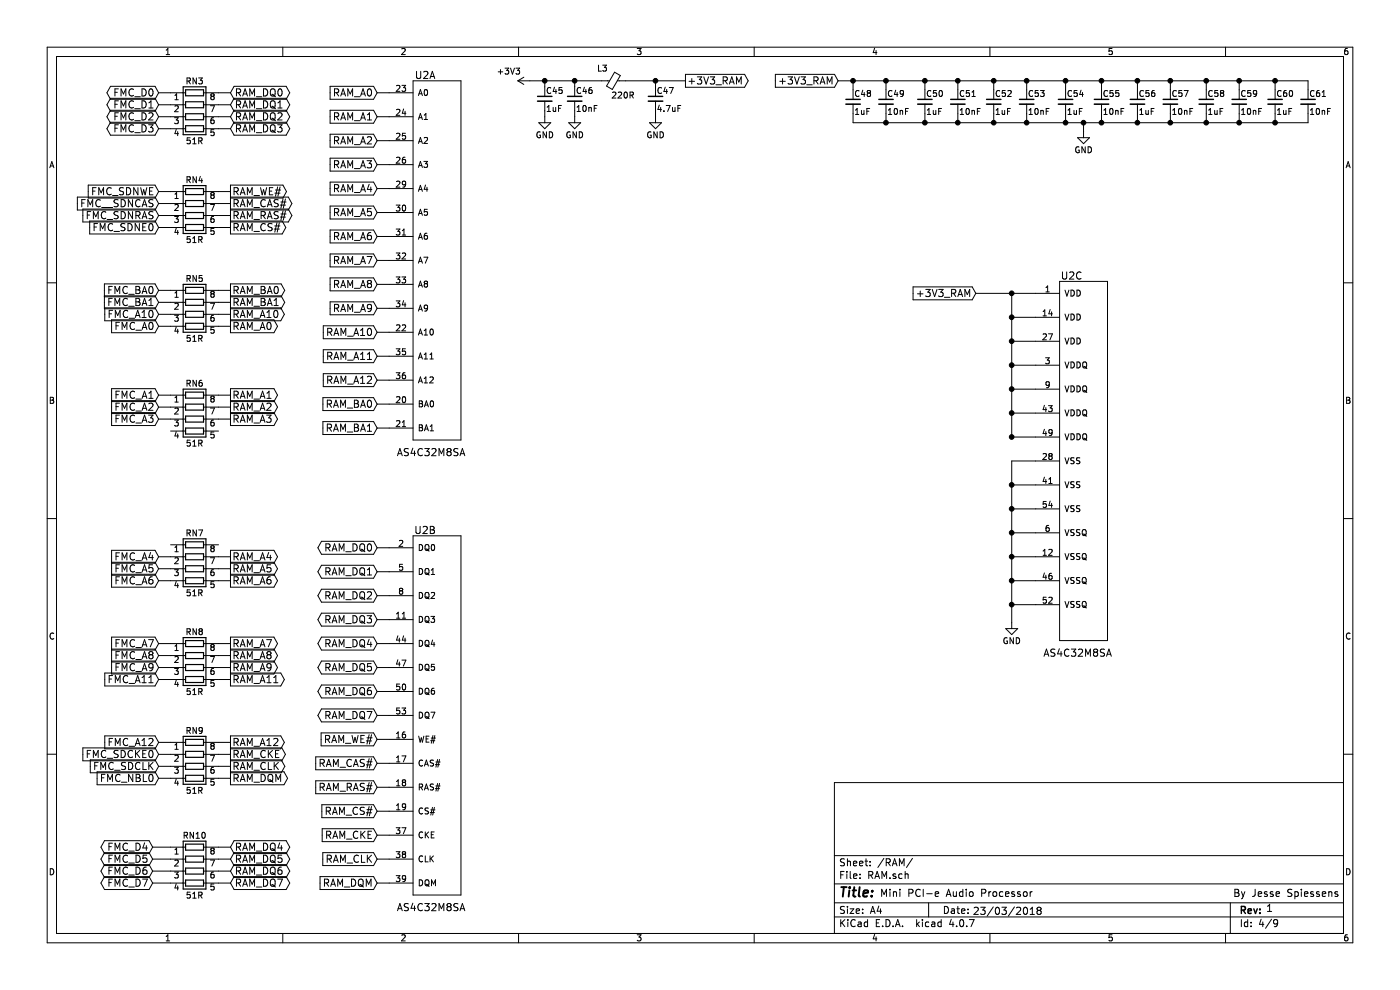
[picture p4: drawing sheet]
EESchema Schematic File Version 2
LIBS:power
LIBS:device
LIBS:switches
LIBS:relays
LIBS:motors
LIBS:transistors
LIBS:conn
LIBS:linear
LIBS:regul
LIBS:74xx
LIBS:cmos4000
LIBS:adc-dac
LIBS:memory
LIBS:xilinx
LIBS:microcontrollers
LIBS:dsp
LIBS:microchip
LIBS:analog_switches
LIBS:motorola
LIBS:texas
LIBS:intel
LIBS:audio
LIBS:interface
LIBS:digital-audio
LIBS:philips
LIBS:display
LIBS:cypress
LIBS:siliconi
LIBS:opto
LIBS:atmel
LIBS:contrib
LIBS:valves
LIBS:STM32
LIBS:SDRAM
LIBS:CODEC
LIBS:TVS_ARRAY
LIBS:BUCK
LIBS:LDO
LIBS:BOOST
LIBS:CONNECTOR
LIBS:POWER_SW
LIBS:EMI_GASKET
LIBS:LED
LIBS:Main board-cache
EELAYER 25 0
EELAYER END
$Descr A4 11693 8268
encoding utf-8
Sheet 4 9
Title ""
Date ""
Rev ""
Comp ""
Comment1 ""
Comment2 ""
Comment3 ""
Comment4 ""
$EndDescr
$Comp
L AS4C32M8SA U2
U 1 1
P 3650 2175
F 0 "U2" H 3550 3725 60  0000 C CNN
F 1 "AS4C32M8SA" H 3600 575 60  0000 C CNN
F 2 "" H 3550 3725 60  0001 C CNN
F 3 "" H 3550 3725 60  0001 C CNN
	1    3650 2175
	1    0    0    -1  
$EndComp
$Comp
L AS4C32M8SA U2
U 2 1
P 3650 5975
F 0 "U2" H 3550 7525 60  0000 C CNN
F 1 "AS4C32M8SA" H 3600 4375 60  0000 C CNN
F 2 "" H 3550 7525 60  0001 C CNN
F 3 "" H 3550 7525 60  0001 C CNN
	2    3650 5975
	1    0    0    -1  
$EndComp
$Comp
L AS4C32M8SA U2
U 3 1
P 9050 3850
F 0 "U2" H 8950 5400 60  0000 C CNN
F 1 "AS4C32M8SA" H 9000 2250 60  0000 C CNN
F 2 "" H 8950 5400 60  0001 C CNN
F 3 "" H 8950 5400 60  0001 C CNN
	3    9050 3850
	1    0    0    -1  
$EndComp
$Comp
L +3V3 #PWR28
U 1 1
P 4425 675
F 0 "#PWR28" H 4425 525 50  0001 C CNN
F 1 "+3V3" V 4500 850 50  0000 C CNN
F 2 "" H 4425 675 50  0001 C CNN
F 3 "" H 4425 675 50  0001 C CNN
	1    4425 675 
	0    -1   -1   0   
$EndComp
$Comp
L Ferrite_Bead_Small L3
U 1 1
P 5125 675
F 0 "L3" V 5225 725 50  0000 L CNN
F 1 "220R" V 5000 500 50  0000 L CNN
F 2 "" V 5055 675 50  0001 C CNN
F 3 "" H 5125 675 50  0001 C CNN
	1    5125 675 
	0    -1   -1   0   
$EndComp
$Comp
L C_Small C45
U 1 1
P 4550 825
F 0 "C45" H 4560 895 50  0000 L CNN
F 1 "1uF" H 4560 745 50  0000 L CNN
F 2 "" H 4550 825 50  0001 C CNN
F 3 "" H 4550 825 50  0001 C CNN
	1    4550 825 
	1    0    0    -1  
$EndComp
$Comp
L C_Small C46
U 1 1
P 4800 825
F 0 "C46" H 4810 895 50  0000 L CNN
F 1 "10nF" H 4810 745 50  0000 L CNN
F 2 "" H 4800 825 50  0001 C CNN
F 3 "" H 4800 825 50  0001 C CNN
	1    4800 825 
	1    0    0    -1  
$EndComp
$Comp
L GND #PWR29
U 1 1
P 4550 975
F 0 "#PWR29" H 4550 725 50  0001 C CNN
F 1 "GND" H 4550 825 50  0000 C CNN
F 2 "" H 4550 975 50  0001 C CNN
F 3 "" H 4550 975 50  0001 C CNN
	1    4550 975 
	1    0    0    -1  
$EndComp
$Comp
L GND #PWR30
U 1 1
P 4800 975
F 0 "#PWR30" H 4800 725 50  0001 C CNN
F 1 "GND" H 4800 825 50  0000 C CNN
F 2 "" H 4800 975 50  0001 C CNN
F 3 "" H 4800 975 50  0001 C CNN
	1    4800 975 
	1    0    0    -1  
$EndComp
$Comp
L C_Small C47
U 1 1
P 5475 825
F 0 "C47" H 5485 895 50  0000 L CNN
F 1 "4.7uF" H 5485 745 50  0000 L CNN
F 2 "" H 5475 825 50  0001 C CNN
F 3 "" H 5475 825 50  0001 C CNN
	1    5475 825 
	1    0    0    -1  
$EndComp
$Comp
L GND #PWR31
U 1 1
P 5475 975
F 0 "#PWR31" H 5475 725 50  0001 C CNN
F 1 "GND" H 5475 825 50  0000 C CNN
F 2 "" H 5475 975 50  0001 C CNN
F 3 "" H 5475 975 50  0001 C CNN
	1    5475 975 
	1    0    0    -1  
$EndComp
Wire Wire Line
	4425 675  5025 675 
Wire Wire Line
	4550 675  4550 725 
Wire Wire Line
	4800 675  4800 725 
Connection ~ 4550 675 
Connection ~ 4800 675 
Wire Wire Line
	5225 675  5725 675 
Wire Wire Line
	5475 675  5475 725 
Wire Wire Line
	4550 925  4550 975 
Wire Wire Line
	4800 925  4800 975 
Wire Wire Line
	5475 925  5475 975 
Text GLabel 5725 675  2    60   Output ~ 0
+3V3_RAM
Connection ~ 5475 675 
Text GLabel 7000 675  0    60   Input ~ 0
+3V3_RAM
$Comp
L C_Small C48
U 1 1
P 7125 850
F 0 "C48" H 7135 920 50  0000 L CNN
F 1 "1uF" H 7135 770 50  0000 L CNN
F 2 "" H 7125 850 50  0001 C CNN
F 3 "" H 7125 850 50  0001 C CNN
	1    7125 850 
	1    0    0    -1  
$EndComp
$Comp
L C_Small C49
U 1 1
P 7400 850
F 0 "C49" H 7410 920 50  0000 L CNN
F 1 "10nF" H 7410 770 50  0000 L CNN
F 2 "" H 7400 850 50  0001 C CNN
F 3 "" H 7400 850 50  0001 C CNN
	1    7400 850 
	1    0    0    -1  
$EndComp
$Comp
L C_Small C50
U 1 1
P 7725 850
F 0 "C50" H 7735 920 50  0000 L CNN
F 1 "1uF" H 7735 770 50  0000 L CNN
F 2 "" H 7725 850 50  0001 C CNN
F 3 "" H 7725 850 50  0001 C CNN
	1    7725 850 
	1    0    0    -1  
$EndComp
$Comp
L C_Small C51
U 1 1
P 8000 850
F 0 "C51" H 8010 920 50  0000 L CNN
F 1 "10nF" H 8010 770 50  0000 L CNN
F 2 "" H 8000 850 50  0001 C CNN
F 3 "" H 8000 850 50  0001 C CNN
	1    8000 850 
	1    0    0    -1  
$EndComp
$Comp
L C_Small C52
U 1 1
P 8300 850
F 0 "C52" H 8310 920 50  0000 L CNN
F 1 "1uF" H 8310 770 50  0000 L CNN
F 2 "" H 8300 850 50  0001 C CNN
F 3 "" H 8300 850 50  0001 C CNN
	1    8300 850 
	1    0    0    -1  
$EndComp
$Comp
L C_Small C53
U 1 1
P 8575 850
F 0 "C53" H 8585 920 50  0000 L CNN
F 1 "10nF" H 8585 770 50  0000 L CNN
F 2 "" H 8575 850 50  0001 C CNN
F 3 "" H 8575 850 50  0001 C CNN
	1    8575 850 
	1    0    0    -1  
$EndComp
$Comp
L C_Small C54
U 1 1
P 8900 850
F 0 "C54" H 8910 920 50  0000 L CNN
F 1 "1uF" H 8910 770 50  0000 L CNN
F 2 "" H 8900 850 50  0001 C CNN
F 3 "" H 8900 850 50  0001 C CNN
	1    8900 850 
	1    0    0    -1  
$EndComp
$Comp
L C_Small C55
U 1 1
P 9200 850
F 0 "C55" H 9210 920 50  0000 L CNN
F 1 "10nF" H 9210 770 50  0000 L CNN
F 2 "" H 9200 850 50  0001 C CNN
F 3 "" H 9200 850 50  0001 C CNN
	1    9200 850 
	1    0    0    -1  
$EndComp
$Comp
L C_Small C56
U 1 1
P 9500 850
F 0 "C56" H 9510 920 50  0000 L CNN
F 1 "1uF" H 9510 770 50  0000 L CNN
F 2 "" H 9500 850 50  0001 C CNN
F 3 "" H 9500 850 50  0001 C CNN
	1    9500 850 
	1    0    0    -1  
$EndComp
$Comp
L C_Small C57
U 1 1
P 9775 850
F 0 "C57" H 9785 920 50  0000 L CNN
F 1 "10nF" H 9785 770 50  0000 L CNN
F 2 "" H 9775 850 50  0001 C CNN
F 3 "" H 9775 850 50  0001 C CNN
	1    9775 850 
	1    0    0    -1  
$EndComp
$Comp
L GND #PWR33
U 1 1
P 9050 1100
F 0 "#PWR33" H 9050 850 50  0001 C CNN
F 1 "GND" H 9050 950 50  0000 C CNN
F 2 "" H 9050 1100 50  0001 C CNN
F 3 "" H 9050 1100 50  0001 C CNN
	1    9050 1100
	1    0    0    -1  
$EndComp
Wire Wire Line
	9500 750  9500 675 
Connection ~ 9500 675 
Wire Wire Line
	9200 750  9200 675 
Connection ~ 9200 675 
Wire Wire Line
	8900 750  8900 675 
Connection ~ 8900 675 
Wire Wire Line
	8575 750  8575 675 
Connection ~ 8575 675 
Wire Wire Line
	8300 750  8300 675 
Connection ~ 8300 675 
Wire Wire Line
	8000 750  8000 675 
Connection ~ 8000 675 
Wire Wire Line
	7725 750  7725 675 
Connection ~ 7725 675 
Wire Wire Line
	7400 750  7400 675 
Connection ~ 7400 675 
Wire Wire Line
	7125 750  7125 675 
Connection ~ 7125 675 
Wire Wire Line
	7125 950  7125 1025
Wire Wire Line
	9500 950  9500 1025
Connection ~ 9500 1025
Wire Wire Line
	9200 950  9200 1025
Connection ~ 9200 1025
Wire Wire Line
	8900 950  8900 1025
Connection ~ 8900 1025
Wire Wire Line
	8575 950  8575 1025
Connection ~ 8575 1025
Wire Wire Line
	8300 950  8300 1025
Connection ~ 8300 1025
Wire Wire Line
	8000 950  8000 1025
Connection ~ 8000 1025
Wire Wire Line
	7725 950  7725 1025
Connection ~ 7725 1025
Wire Wire Line
	7400 950  7400 1025
Connection ~ 7400 1025
$Comp
L C_Small C58
U 1 1
P 10075 850
F 0 "C58" H 10085 920 50  0000 L CNN
F 1 "1uF" H 10085 770 50  0000 L CNN
F 2 "" H 10075 850 50  0001 C CNN
F 3 "" H 10075 850 50  0001 C CNN
	1    10075 850 
	1    0    0    -1  
$EndComp
$Comp
L C_Small C59
U 1 1
P 10350 850
F 0 "C59" H 10360 920 50  0000 L CNN
F 1 "10nF" H 10360 770 50  0000 L CNN
F 2 "" H 10350 850 50  0001 C CNN
F 3 "" H 10350 850 50  0001 C CNN
	1    10350 850 
	1    0    0    -1  
$EndComp
$Comp
L C_Small C60
U 1 1
P 10650 850
F 0 "C60" H 10660 920 50  0000 L CNN
F 1 "1uF" H 10660 770 50  0000 L CNN
F 2 "" H 10650 850 50  0001 C CNN
F 3 "" H 10650 850 50  0001 C CNN
	1    10650 850 
	1    0    0    -1  
$EndComp
$Comp
L C_Small C61
U 1 1
P 10925 850
F 0 "C61" H 10935 920 50  0000 L CNN
F 1 "10nF" H 10935 770 50  0000 L CNN
F 2 "" H 10925 850 50  0001 C CNN
F 3 "" H 10925 850 50  0001 C CNN
	1    10925 850 
	1    0    0    -1  
$EndComp
Wire Wire Line
	10925 675  10925 750 
Wire Wire Line
	10925 1025 10925 950 
Wire Wire Line
	9775 750  9775 675 
Connection ~ 9775 675 
Wire Wire Line
	10075 750  10075 675 
Connection ~ 10075 675 
Wire Wire Line
	10350 750  10350 675 
Connection ~ 10350 675 
Wire Wire Line
	10650 750  10650 675 
Connection ~ 10650 675 
Wire Wire Line
	10650 950  10650 1025
Connection ~ 10650 1025
Wire Wire Line
	10350 950  10350 1025
Connection ~ 10350 1025
Wire Wire Line
	10075 950  10075 1025
Connection ~ 10075 1025
Wire Wire Line
	9775 950  9775 1025
Connection ~ 9775 1025
Wire Wire Line
	7125 1025 10925 1025
Wire Wire Line
	10925 675  7000 675 
Wire Wire Line
	9050 1100 9050 1025
Connection ~ 9050 1025
$Comp
L R_Pack04 RN3
U 1 1
P 1625 975
F 0 "RN3" V 1325 975 50  0000 C CNN
F 1 "51R" V 1825 975 50  0000 C CNN
F 2 "" V 1900 975 50  0001 C CNN
F 3 "" H 1625 975 50  0001 C CNN
	1    1625 975 
	0    1    1    0   
$EndComp
$Comp
L R_Pack04 RN4
U 1 1
P 1625 1800
F 0 "RN4" V 1325 1800 50  0000 C CNN
F 1 "51R" V 1825 1800 50  0000 C CNN
F 2 "" V 1900 1800 50  0001 C CNN
F 3 "" H 1625 1800 50  0001 C CNN
	1    1625 1800
	0    1    1    0   
$EndComp
$Comp
L R_Pack04 RN5
U 1 1
P 1625 2625
F 0 "RN5" V 1325 2625 50  0000 C CNN
F 1 "51R" V 1825 2625 50  0000 C CNN
F 2 "" V 1900 2625 50  0001 C CNN
F 3 "" H 1625 2625 50  0001 C CNN
	1    1625 2625
	0    1    1    0   
$EndComp
$Comp
L R_Pack04 RN6
U 1 1
P 1625 3500
F 0 "RN6" V 1325 3500 50  0000 C CNN
F 1 "51R" V 1825 3500 50  0000 C CNN
F 2 "" V 1900 3500 50  0001 C CNN
F 3 "" H 1625 3500 50  0001 C CNN
	1    1625 3500
	0    1    1    0   
$EndComp
$Comp
L R_Pack04 RN7
U 1 1
P 1625 4750
F 0 "RN7" V 1325 4750 50  0000 C CNN
F 1 "51R" V 1825 4750 50  0000 C CNN
F 2 "" V 1900 4750 50  0001 C CNN
F 3 "" H 1625 4750 50  0001 C CNN
	1    1625 4750
	0    1    1    0   
$EndComp
$Comp
L R_Pack04 RN8
U 1 1
P 1625 5575
F 0 "RN8" V 1325 5575 50  0000 C CNN
F 1 "51R" V 1825 5575 50  0000 C CNN
F 2 "" V 1900 5575 50  0001 C CNN
F 3 "" H 1625 5575 50  0001 C CNN
	1    1625 5575
	0    1    1    0   
$EndComp
$Comp
L R_Pack04 RN9
U 1 1
P 1625 6400
F 0 "RN9" V 1325 6400 50  0000 C CNN
F 1 "51R" V 1825 6400 50  0000 C CNN
F 2 "" V 1900 6400 50  0001 C CNN
F 3 "" H 1625 6400 50  0001 C CNN
	1    1625 6400
	0    1    1    0   
$EndComp
$Comp
L R_Pack04 RN10
U 1 1
P 1625 7275
F 0 "RN10" V 1325 7275 50  0000 C CNN
F 1 "51R" V 1825 7275 50  0000 C CNN
F 2 "" V 1900 7275 50  0001 C CNN
F 3 "" H 1625 7275 50  0001 C CNN
	1    1625 7275
	0    1    1    0   
$EndComp
Text GLabel 1325 775  0    60   BiDi ~ 0
FMC_D0
Text GLabel 1325 875  0    60   BiDi ~ 0
FMC_D1
Text GLabel 1325 975  0    60   BiDi ~ 0
FMC_D2
Text GLabel 1325 1075 0    60   BiDi ~ 0
FMC_D3
Text GLabel 1325 1600 0    60   Input ~ 0
FMC_SDNWE
Text GLabel 1325 1700 0    60   Input ~ 0
FMC__SDNCAS
Text GLabel 1325 1800 0    60   Input ~ 0
FMC_SDNRAS
Text GLabel 1325 1900 0    60   Input ~ 0
FMC_SDNE0
Text GLabel 1325 2425 0    60   Input ~ 0
FMC_BA0
Text GLabel 1325 2525 0    60   Input ~ 0
FMC_BA1
Text GLabel 1325 2625 0    60   Input ~ 0
FMC_A10
Text GLabel 1325 2725 0    60   Input ~ 0
FMC_A0
Text GLabel 1325 3300 0    60   Input ~ 0
FMC_A1
Text GLabel 1325 3400 0    60   Input ~ 0
FMC_A2
Text GLabel 1325 3500 0    60   Input ~ 0
FMC_A3
Text GLabel 1325 4650 0    60   Input ~ 0
FMC_A4
Text GLabel 1325 4750 0    60   Input ~ 0
FMC_A5
Text GLabel 1325 4850 0    60   Input ~ 0
FMC_A6
Text GLabel 1275 7375 0    60   BiDi ~ 0
FMC_D7
Text GLabel 1275 7275 0    60   BiDi ~ 0
FMC_D6
Text GLabel 1275 7175 0    60   BiDi ~ 0
FMC_D5
Text GLabel 1275 7075 0    60   BiDi ~ 0
FMC_D4
Text GLabel 1325 6500 0    60   Input ~ 0
FMC_NBL0
Text GLabel 1325 6400 0    60   Input ~ 0
FMC_SDCLK
Text GLabel 1325 6300 0    60   Input ~ 0
FMC_SDCKE0
Text GLabel 1325 6200 0    60   Input ~ 0
FMC_A12
Text GLabel 1325 5675 0    60   Input ~ 0
FMC_A11
Text GLabel 1325 5575 0    60   Input ~ 0
FMC_A9
Text GLabel 1325 5475 0    60   Input ~ 0
FMC_A8
Text GLabel 1325 5375 0    60   Input ~ 0
FMC_A7
Wire Wire Line
	1275 7375 1425 7375
Wire Wire Line
	1425 7275 1275 7275
Wire Wire Line
	1425 7175 1275 7175
Wire Wire Line
	1275 7075 1425 7075
Wire Wire Line
	1425 6500 1325 6500
Wire Wire Line
	1325 6400 1425 6400
Wire Wire Line
	1425 6300 1325 6300
Wire Wire Line
	1325 6200 1425 6200
Wire Wire Line
	1325 5675 1425 5675
Wire Wire Line
	1325 5575 1425 5575
Wire Wire Line
	1325 5475 1425 5475
Wire Wire Line
	1325 5375 1425 5375
Wire Wire Line
	1325 4850 1425 4850
Wire Wire Line
	1325 4750 1425 4750
Wire Wire Line
	1325 4650 1425 4650
Wire Wire Line
	1325 3500 1425 3500
Wire Wire Line
	1325 3400 1425 3400
Wire Wire Line
	1325 3300 1425 3300
Wire Wire Line
	1325 2725 1425 2725
Wire Wire Line
	1425 2625 1325 2625
Wire Wire Line
	1325 2525 1425 2525
Wire Wire Line
	1425 2425 1325 2425
Wire Wire Line
	1325 1900 1425 1900
Wire Wire Line
	1325 1800 1425 1800
Wire Wire Line
	1325 1700 1425 1700
Wire Wire Line
	1325 1600 1425 1600
Wire Wire Line
	1325 1075 1425 1075
Wire Wire Line
	1325 975  1425 975 
Wire Wire Line
	1325 875  1425 875 
Wire Wire Line
	1325 775  1425 775 
Text GLabel 1925 775  2    60   BiDi ~ 0
RAM_DQ0
Text GLabel 1925 875  2    60   BiDi ~ 0
RAM_DQ1
Text GLabel 1925 975  2    60   BiDi ~ 0
RAM_DQ2
Text GLabel 1925 1075 2    60   BiDi ~ 0
RAM_DQ3
Text GLabel 1925 1600 2    60   Output ~ 0
RAM_WE#
Text GLabel 1925 1700 2    60   Output ~ 0
RAM_CAS#
Text GLabel 1925 1800 2    60   Output ~ 0
RAM_RAS#
Text GLabel 1925 1900 2    60   Output ~ 0
RAM_CS#
Text GLabel 1925 2425 2    60   Output ~ 0
RAM_BA0
Text GLabel 1925 2525 2    60   Output ~ 0
RAM_BA1
Text GLabel 1925 2625 2    60   Output ~ 0
RAM_A10
Text GLabel 1925 2725 2    60   Output ~ 0
RAM_A0
Text GLabel 1925 3300 2    60   Output ~ 0
RAM_A1
Text GLabel 1925 3400 2    60   Output ~ 0
RAM_A2
Text GLabel 1925 3500 2    60   Output ~ 0
RAM_A3
Text GLabel 1925 4650 2    60   Output ~ 0
RAM_A4
Text GLabel 1925 4750 2    60   Output ~ 0
RAM_A5
Text GLabel 1925 4850 2    60   Output ~ 0
RAM_A6
Text GLabel 1925 5375 2    60   Output ~ 0
RAM_A7
Text GLabel 1925 5475 2    60   Output ~ 0
RAM_A8
Text GLabel 1925 5575 2    60   Output ~ 0
RAM_A9
Text GLabel 1925 5675 2    60   Output ~ 0
RAM_A11
Text GLabel 1925 6200 2    60   Output ~ 0
RAM_A12
Text GLabel 1925 6300 2    60   Output ~ 0
RAM_CKE
Text GLabel 1925 6400 2    60   Output ~ 0
RAM_CLK
Text GLabel 1925 6500 2    60   Output ~ 0
RAM_DQM
Text GLabel 1925 7075 2    60   BiDi ~ 0
RAM_DQ4
Text GLabel 1925 7175 2    60   BiDi ~ 0
RAM_DQ5
Text GLabel 1925 7275 2    60   BiDi ~ 0
RAM_DQ6
Text GLabel 1925 7375 2    60   BiDi ~ 0
RAM_DQ7
Wire Wire Line
	1825 775  1925 775 
Wire Wire Line
	1825 875  1925 875 
Wire Wire Line
	1825 975  1925 975 
Wire Wire Line
	1925 1075 1825 1075
Wire Wire Line
	1825 1600 1925 1600
Wire Wire Line
	1925 1700 1825 1700
Wire Wire Line
	1825 1800 1925 1800
Wire Wire Line
	1925 1900 1825 1900
Wire Wire Line
	1825 2425 1925 2425
Wire Wire Line
	1925 2525 1825 2525
Wire Wire Line
	1825 2625 1925 2625
Wire Wire Line
	1925 2725 1825 2725
Wire Wire Line
	1825 3300 1925 3300
Wire Wire Line
	1925 3400 1825 3400
Wire Wire Line
	1825 3500 1925 3500
Wire Wire Line
	1825 4650 1925 4650
Wire Wire Line
	1925 4750 1825 4750
Wire Wire Line
	1825 4850 1925 4850
Wire Wire Line
	1825 5375 1925 5375
Wire Wire Line
	1925 5475 1825 5475
Wire Wire Line
	1825 5575 1925 5575
Wire Wire Line
	1925 5675 1825 5675
Wire Wire Line
	1825 6200 1925 6200
Wire Wire Line
	1925 6300 1825 6300
Wire Wire Line
	1825 6400 1925 6400
Wire Wire Line
	1925 6500 1825 6500
Wire Wire Line
	1825 7075 1925 7075
Wire Wire Line
	1925 7175 1825 7175
Wire Wire Line
	1825 7275 1925 7275
Wire Wire Line
	1925 7375 1825 7375
Text GLabel 3150 4575 0    60   BiDi ~ 0
RAM_DQ0
Text GLabel 3150 4775 0    60   BiDi ~ 0
RAM_DQ1
Text GLabel 3150 4975 0    60   BiDi ~ 0
RAM_DQ2
Text GLabel 3150 5175 0    60   BiDi ~ 0
RAM_DQ3
Text GLabel 3150 5375 0    60   BiDi ~ 0
RAM_DQ4
Text GLabel 3150 5575 0    60   BiDi ~ 0
RAM_DQ5
Text GLabel 3150 5775 0    60   BiDi ~ 0
RAM_DQ6
Text GLabel 3150 5975 0    60   BiDi ~ 0
RAM_DQ7
Text GLabel 3150 6175 0    60   Input ~ 0
RAM_WE#
Text GLabel 3150 6375 0    60   Input ~ 0
RAM_CAS#
Text GLabel 3150 6575 0    60   Input ~ 0
RAM_RAS#
Text GLabel 3150 6775 0    60   Input ~ 0
RAM_CS#
Text GLabel 3150 6975 0    60   Input ~ 0
RAM_CKE
Text GLabel 3150 7175 0    60   Input ~ 0
RAM_CLK
Text GLabel 3150 7375 0    60   Input ~ 0
RAM_DQM
Text GLabel 3150 2175 0    60   Input ~ 0
RAM_A7
Text GLabel 3150 2375 0    60   Input ~ 0
RAM_A8
Text GLabel 3150 2575 0    60   Input ~ 0
RAM_A9
Text GLabel 3150 2975 0    60   Input ~ 0
RAM_A11
Text GLabel 3150 975  0    60   Input ~ 0
RAM_A1
Text GLabel 3150 1175 0    60   Input ~ 0
RAM_A2
Text GLabel 3150 1375 0    60   Input ~ 0
RAM_A3
Text GLabel 3150 1575 0    60   Input ~ 0
RAM_A4
Text GLabel 3150 1775 0    60   Input ~ 0
RAM_A5
Text GLabel 3150 1975 0    60   Input ~ 0
RAM_A6
Text GLabel 3150 3375 0    60   Input ~ 0
RAM_BA0
Text GLabel 3150 3575 0    60   Input ~ 0
RAM_BA1
Text GLabel 3150 2775 0    60   Input ~ 0
RAM_A10
Text GLabel 3150 775  0    60   Input ~ 0
RAM_A0
Text GLabel 3150 3175 0    60   Input ~ 0
RAM_A12
Wire Wire Line
	3150 775  3250 775 
Wire Wire Line
	3150 975  3250 975 
Wire Wire Line
	3250 1175 3150 1175
Wire Wire Line
	3150 1375 3250 1375
Wire Wire Line
	3150 1575 3250 1575
Wire Wire Line
	3250 1775 3150 1775
Wire Wire Line
	3150 1975 3250 1975
Wire Wire Line
	3250 2175 3150 2175
Wire Wire Line
	3150 2375 3250 2375
Wire Wire Line
	3250 2575 3150 2575
Wire Wire Line
	3150 2775 3250 2775
Wire Wire Line
	3150 2975 3250 2975
Wire Wire Line
	3150 3175 3250 3175
Wire Wire Line
	3250 3375 3150 3375
Wire Wire Line
	3150 3575 3250 3575
Wire Wire Line
	3150 4575 3250 4575
Wire Wire Line
	3150 4775 3250 4775
Wire Wire Line
	3250 4975 3150 4975
Wire Wire Line
	3150 5175 3250 5175
Wire Wire Line
	3250 5375 3150 5375
Wire Wire Line
	3150 5575 3250 5575
Wire Wire Line
	3150 5775 3250 5775
Wire Wire Line
	3250 5975 3150 5975
Wire Wire Line
	3150 6175 3250 6175
Wire Wire Line
	3250 6375 3150 6375
Wire Wire Line
	3150 6575 3250 6575
Wire Wire Line
	3250 6775 3150 6775
Wire Wire Line
	3150 6975 3250 6975
Wire Wire Line
	3150 7175 3250 7175
Wire Wire Line
	3150 7375 3250 7375
Text GLabel 8150 2450 0    60   Input ~ 0
+3V3_RAM
Wire Wire Line
	8150 2450 8650 2450
Wire Wire Line
	8650 2650 8450 2650
Connection ~ 8450 2450
Wire Wire Line
	8450 2850 8650 2850
Connection ~ 8450 2650
Wire Wire Line
	8450 3050 8650 3050
Connection ~ 8450 2850
Wire Wire Line
	8450 3250 8650 3250
Connection ~ 8450 3050
Wire Wire Line
	8450 3450 8650 3450
Connection ~ 8450 3250
Wire Wire Line
	8450 3650 8650 3650
Connection ~ 8450 3450
Connection ~ 8450 3650
Wire Wire Line
	8450 3650 8450 2450
$Comp
L GND #PWR32
U 1 1
P 8450 5200
F 0 "#PWR32" H 8450 4950 50  0001 C CNN
F 1 "GND" H 8450 5050 50  0000 C CNN
F 2 "" H 8450 5200 50  0001 C CNN
F 3 "" H 8450 5200 50  0001 C CNN
	1    8450 5200
	1    0    0    -1  
$EndComp
Wire Wire Line
	8650 5050 8450 5050
Wire Wire Line
	8450 3850 8450 5200
Wire Wire Line
	8650 4850 8450 4850
Connection ~ 8450 5050
Wire Wire Line
	8650 4650 8450 4650
Connection ~ 8450 4850
Wire Wire Line
	8650 4450 8450 4450
Connection ~ 8450 4650
Wire Wire Line
	8650 4250 8450 4250
Connection ~ 8450 4450
Wire Wire Line
	8650 4050 8450 4050
Connection ~ 8450 4250
Wire Wire Line
	8650 3850 8450 3850
Connection ~ 8450 4050
Text Notes 8125 7650 0    60   ~ 0
23/03/2018
Text Notes 10575 7625 0    60   ~ 0
1
Text Notes 7350 7500 0    60   ~ 0
Mini PCI-e Audio Processor
Text Notes 10300 7500 0    60   ~ 0
By Jesse Spiessens
$EndSCHEMATC
